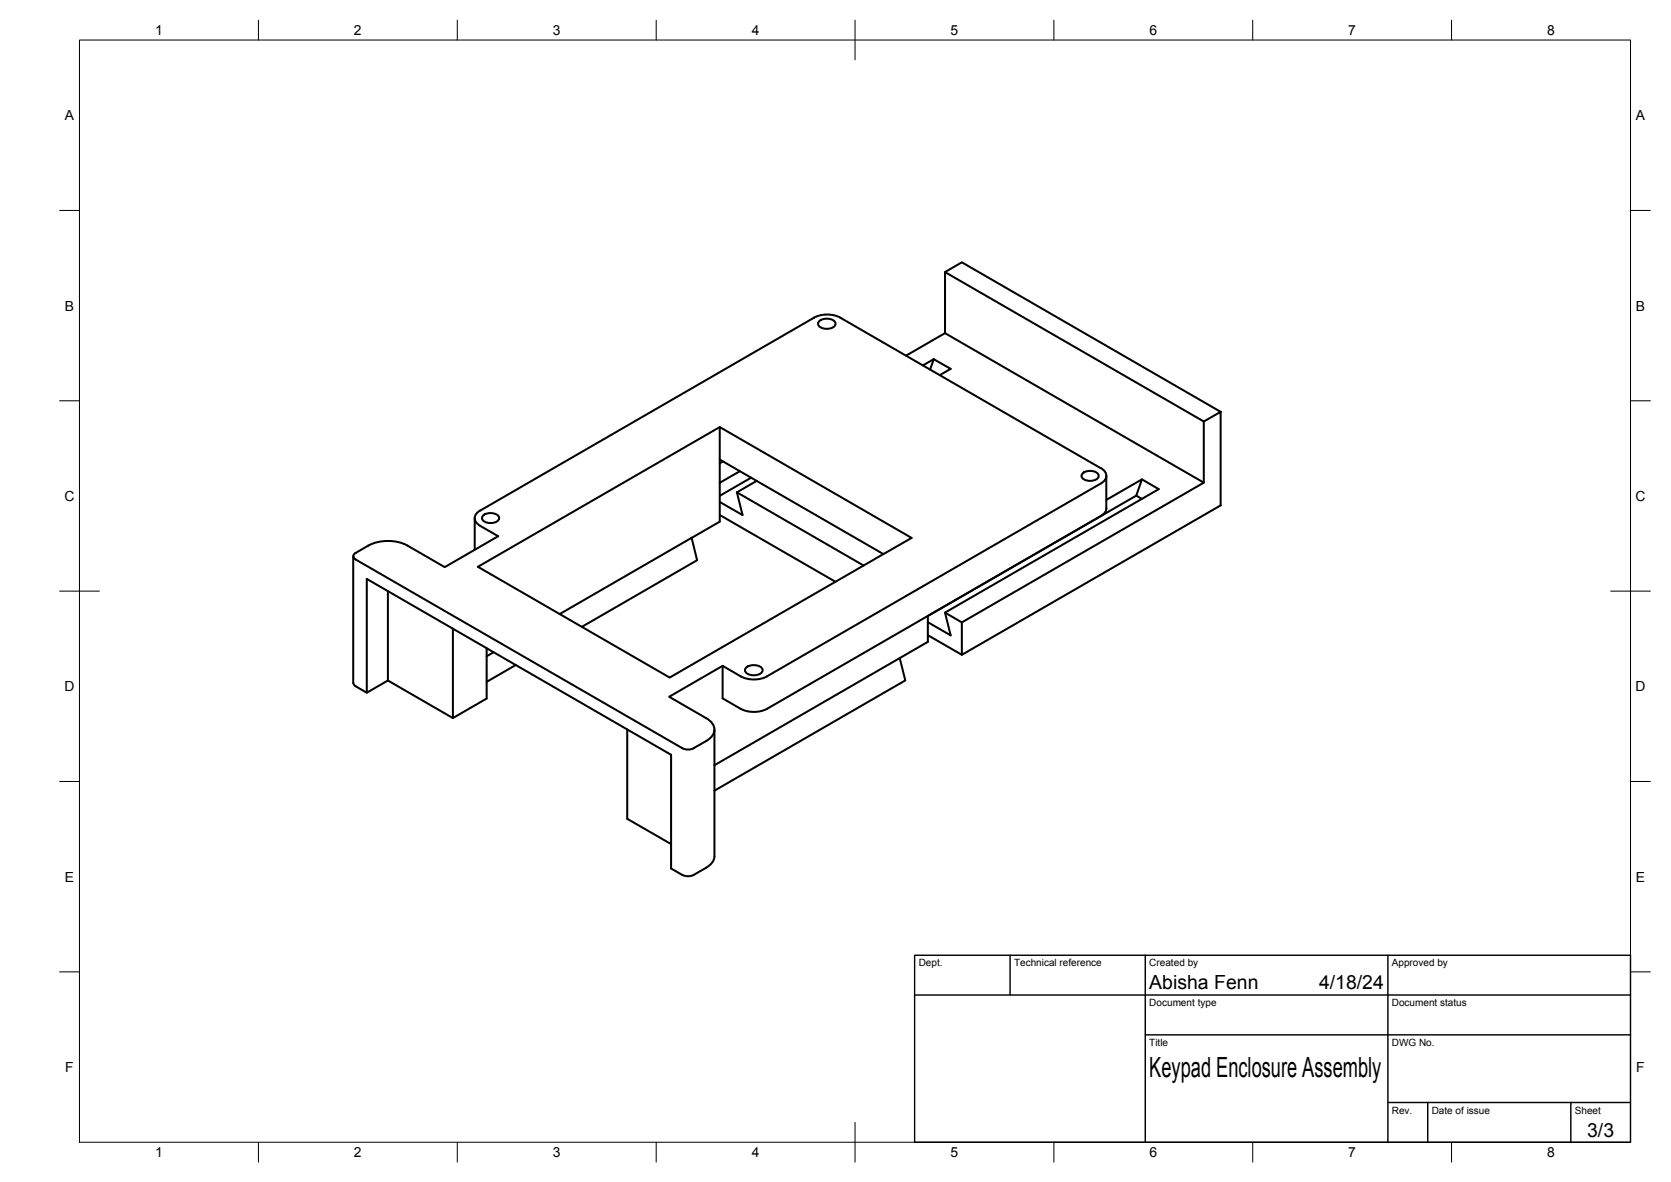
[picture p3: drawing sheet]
<svg xmlns="http://www.w3.org/2000/svg" width="420mm" height="297mm" viewBox="0 0 420 297" stroke-linecap="round" stroke-linejoin="round" font-family="sans-serif">
<!-- layer: Visible -->
<g fill="none" stroke="#000" stroke-width=".51">
<path d="M237.6 68.4v15.3l65.1 37.6M206 80.7a3 3 0 0 1 4 .3 1.39 1.39 0 0 1-1.6 1.6h-.5a1.95 1.95 0 0 1-2.2-1.2zM234.8 90.3l4.2 2.4-2.7 1.6M234.8 90.3l-.9 2.6M234.8 90.3l-2.7 1.5M237.6 83.7l-9.8 5.7M181 107.3l48.2 27.9-7.1 4-41.1-23.7zM181 107.3l-60.8 35.1 48.2 27.9 53.7-31.1M181 115.5v15.6l-7.1 4.1M181.8 116l-.8 .4M186 118.4l-5 2.9M272.2 119a2.84 2.84 0 0 1 4 .4 1.77 1.77 0 0 1-2.1 1.4 1.77 1.77 0 0 1-2.1-1.4z"/>
<path d="M276.8 117.7l-65.5-37.9a7.3 7.3 0 0 0-6.6 0l-84 48.5a2.03 2.03 0 0 0-1.3 1.9 2.03 2.03 0 0 0 1.3 1.9l4.6 2.7-13.5 7.7-9.3-5.4a10.9 10.9 0 0 0-9.9 0l-3.2 1.9M276.8 117.6a2.03 2.03 0 0 1 1.4 2 2.03 2.03 0 0 1-1.4 1.9M278.2 119.6v8.1M306.9 103.5l-65-37.6-4.3 2.5 65.1 37.5 4.2-2.4v23.5l-65 37.6v-8.2l60.8-35.1v-15.4M88.8 139.8v31.8l.2 .5 .4 .3M89.4 138.9a.86 .86 0 0 0-.6 .9 .86 .86 0 0 0 .6 .8M119.4 130.2v8M121.4 129.6a2.84 2.84 0 0 1 4.1 .4 1.77 1.77 0 0 1-2.2 1.5 1.77 1.77 0 0 1-2.1-1.5zM173.9 135.2l1.4 5.6-29 16.7M173.9 135.2l-33.2 19.1M181 121.2v.1M181 129.4l29.1 16.8"/>
<path d="M181 121.3v.2M185.3 123.7l1.4 5.7-5.7-3.3M185.3 123.7l31.8 18.4M188.9 120l-7.9 4.6M190.3 120.8l-5 2.9M276.8 129.7l-83.9 48.4M276.8 121.5l-83.9 48.5M278.2 125.6l8.9-5.1-1.4 4.1-52.4 30.2M278.2 127.7a2.27 2.27 0 0 1-1.4 2M285.7 124.6l1.4 .8M287.1 120.5l4.3 2.4-53.8 31.1 1.4 5.7-5.7-3.3M89.4 140.6l82.2 47.4"/>
<path d="M97.5 148.6v22.4M113.9 158v22.5l8.5-5v-12.6M233.3 154.8v6.5l-53.7 31M233.3 159.6l8.6 5M237.6 154l4.3 2.4M89.4 172.5l2.8 1.6v-28.6l76.5 44.2v28.6l2.9 1.6M92.2 174.1l5.3-3.1 16.4 9.5M124.1 163.9l-1.7 1M129.7 167.1l-7.3 4.3M181.7 167.3v8.2l4.5 2.6M186.2 178.1a7.3 7.3 0 0 0 6.7 0M187.6 167.8a3.1 3.1 0 0 1 4.1 .3 1.39 1.39 0 0 1-1.6 1.6h-.6a1.97 1.97 0 0 1-2.2-1.3z"/>
<path d="M192.9 170a7.3 7.3 0 0 1-6.7 0l-4.5-2.7-13.4 7.8 9.3 5.4a3 3 0 0 1 2 2.8 3 3 0 0 1-2 2.9l-3.2 1.8M226.2 165.4l1.4 5.6-48 27.7M157.7 183.3v22.5l11 6.3M171.6 188l1.4 .4 1.4-.4M179.6 183.4v31.8a3.5 3.5 0 0 1-2 2.8M171.6 219.9l1.4 .3 1.4-.3M177.6 218l-3.2 1.9"/>
</g>
<!-- layer: BORDER -->
<g fill="none" stroke="#000" stroke-width=".25">
<path d="M20 10.1h390v276.9h-390zM65 5.1v5M115 5.1v5M165 5.1v5M215 5.1v10M265 5.1v5M315 5.1v5M365 5.1v5M15 52.9h5M410 52.9h5M15 100.7h5M410 100.7h5"/>
<path d="M15 148.6h10M405 148.6h10M15 196.4h5M410 196.4h5M15 244.2h5M410 244.2h5M65 287v5M115 287v5M165 287v5M215 282.1v9.9M265 287v5M315 287v5"/>
<path d="M365 287v5"/>
</g>
<!-- layer: TITLEBLOCK -->
<path d="M230 240.1h180v46.9h-180zM230 250h180M254 240.1v9.9M288 240.1v46.9M349 240.1v46.9M288 260.1h122M349 277.1h61M359 277.1v9.9M395 277.1v9.9" fill="none" stroke="#000" stroke-width=".36"/>
<text font-size="7" x="289" y="270.6">Keypad Enclosure Assembly</text>
<g font-size="4.9">
<text x="289" y="248.5">Abisha Fenn</text>
<text x="331.7" y="248.5">4/18/24</text>
<text x="399.1" y="285.7">3/3</text>
</g>
<g font-size="3.5">
<text x="39" y="8.8">1</text>
<text x="89" y="8.8">2</text>
<text x="139" y="8.8">3</text>
<text x="189" y="8.8">4</text>
<text x="239" y="8.8">5</text>
<text x="289" y="8.8">6</text>
<text x="339" y="8.8">7</text>
<text x="389" y="8.8">8</text>
<text x="16.3" y="30.2">A</text>
<text x="411.3" y="30.2">A</text>
<text x="16.3" y="78">B</text>
<text x="411.3" y="78">B</text>
<text x="16.2" y="125.9">C</text>
<text x="411.2" y="125.9">C</text>
<text x="16.2" y="173.7">D</text>
<text x="411.2" y="173.7">D</text>
<text x="16.3" y="221.6">E</text>
<text x="411.3" y="221.6">E</text>
<text x="16.4" y="269.4">F</text>
<text x="411.4" y="269.4">F</text>
<text x="39" y="290.8">1</text>
<text x="89" y="290.8">2</text>
<text x="139" y="290.8">3</text>
<text x="189" y="290.8">4</text>
<text x="239" y="290.8">5</text>
<text x="289" y="290.8">6</text>
<text x="339" y="290.8">7</text>
<text x="389" y="290.8">8</text>
</g>
<g font-size="2.5">
<text x="231" y="242.9">Dept.</text>
<text x="255" y="242.9">Technical reference</text>
<text x="289" y="242.9">Created by</text>
<text x="350" y="242.9">Approved by</text>
<text x="289" y="252.8">Document type</text>
<text x="350" y="252.8">Document status</text>
<text x="289" y="262.9">Title</text>
<text x="350" y="262.9">DWG No.</text>
<text x="350" y="279.9">Rev.</text>
<text x="360" y="279.9">Date of issue</text>
<text x="396" y="279.9">Sheet</text>
</g>
</svg>
